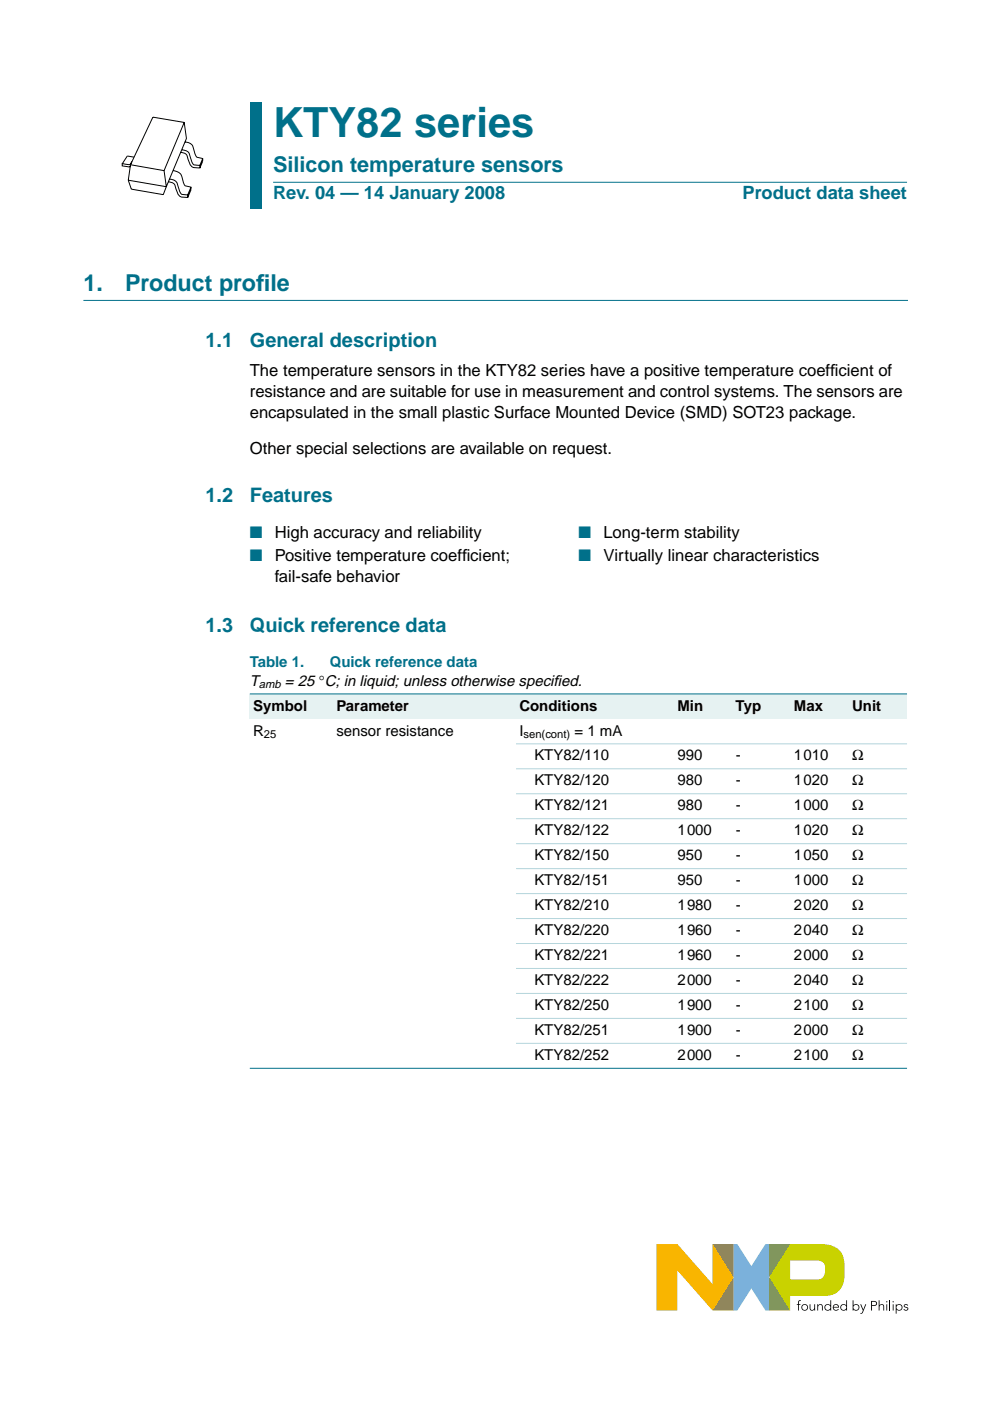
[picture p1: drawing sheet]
<svg xmlns="http://www.w3.org/2000/svg" width="210mm" height="297mm" viewBox="0 0 210 297" stroke-linecap="round" stroke-linejoin="round" font-family="sans-serif">
<path d="M155.5 263.8h.8l3 4.6 3-4.6h.8v14.1h-.8l-3-4.7-3 4.7h-.8z" fill="#7bb1db"/>
<path d="M151.1 263.8h4.4v14.1h-4.4l4.4-7.1z" fill="#958437"/>
<path d="M163.1 263.8h4.4l-4.4 7 4.4 7.1-4.4-.1z" fill="#739833"/>
<path d="M167.5 267.3h5.6a1.45 1.45 0 0 1 1.8 1.5 1.93 1.93 0 0 1-1.4 2.4h-6zM167.5 263.8l-4.4 7 4.4 7.1v-3.2h7.5a4 4 0 0 0 4.1-4.5 8.8 8.8 0 0 0-.7-4.5 4.8 4.8 0 0 0-4.6-1.9z" fill="#c9d200"/>
<path d="M139.2 263.8h4.4l7.5 8.5v-8.5l4.4 7-4.4 7.1-7.5-8.6v8.6h-4.4z" fill="#f9b500"/>
<g fill="#000">
<path d="M169.3 275.8l.5-.1-.4 .3v.5h.3v.2h-.3v1.2h-.2v-1.2h-.3v-.2h.3zM171.7 276.5h.1l.1 1 .3 .2 .4-.2v-1h.2v1.4h-.1l-.1-.3a.53 .53 0 0 1-.6 .3 .53 .53 0 0 1-.3-.6zM173.3 276.5h.1l.1 .3a.53 .53 0 0 1 .6-.3 .53 .53 0 0 1 .3 .6v.8h-.1l-.1-1-.3-.2h-.2l-.2 .5v.7h-.2zM182.4 276.5h.2l.4 1.1 .5-1.1h.2l-.7 1.8-.4 .2h-.2v-.1l.3-.1 .2-.4zM186.3 275.7h.2v1.1a.53 .53 0 0 1 .6-.3 .53 .53 0 0 1 .4 .6v.8h-.2v-1l-.4-.2h-.2l-.2 .5v.7h-.2zM191.7 276.7l.4-.2 .3 .1 .2 .1-.2 .1-.3-.1-.3 .2 .7 .3 .1 .3a.57 .57 0 0 1-.5 .4 .57 .57 0 0 1-.5-.3l.1-.1 .4 .2 .3-.2-.7-.4z"/>
<path d="M170.1 277.2a.55 .55 0 0 0 1.1 0 .55 .55 0 0 0-1.1 0zM169.9 277.2a.71 .71 0 0 1 1.4 0 .71 .71 0 0 1-1.4 0z"/>
<path d="M175 277.2a.55 .55 0 0 0 1.1 0 .55 .55 0 0 0-1.1 0zM175 276.7l.5-.2 .6 .3v-1.1h.1v2.2h-.1v-.3a.71 .71 0 0 1-1.1 .1 .71 .71 0 0 1 0-1z"/>
<path d="M176.9 276.7l-.2 .4h1l-.2-.4zM176.8 276.7a.65 .65 0 0 1 .7-.2 .65 .65 0 0 1 .4 .7h-1.2l.2 .4 .5 .1 .3-.2 .1 .1a.71 .71 0 0 1-1 .1 .71 .71 0 0 1 0-1z"/>
<path d="M178.3 277.2a.55 .55 0 0 0 1.1 0 .55 .55 0 0 0-1.1 0zM178.4 276.7l.5-.2 .5 .3v-1.1h.2v2.2h-.2v-.3a.71 .71 0 0 1-1 .1 .71 .71 0 0 1 0-1z"/>
<path d="M180.9 277.2a.55 .55 0 0 0 1.1 0 .55 .55 0 0 0-1.1 0zM180.8 275.7h.2v1.1a.7 .7 0 0 1 1-.1 .7 .7 0 0 1 0 1 .7 .7 0 0 1-1-.1v.3h-.2z"/>
<path d="M184.9 276v.7l.8-.1v-.5zM184.7 275.8a1.17 1.17 0 0 1 1.2 .3 .54 .54 0 0 1 0 .6 .54 .54 0 0 1-.6 .2h-.4v1h-.2z"/>
<path d="M187.9 276.5h.2v1.4h-.2zM187.9 276a.15 .15 0 0 1 .3 0 .15 .15 0 0 1-.3 0z"/>
<path d="M189.3 276.5h.2v1.4h-.2zM189.2 276a.15 .15 0 0 1 .3 0 .15 .15 0 0 1-.3 0z"/>
<path d="M190.1 277.2a.55 .55 0 0 0 1.1 0 .55 .55 0 0 0-1.1 0zM189.9 276.5h.2v.3a.7 .7 0 0 1 1-.1 .7 .7 0 0 1 0 1 .7 .7 0 0 1-1-.1v.9h-.2z"/>
</g>
<path d="M188.7 275.7v2.2" fill="none" stroke="#000" stroke-width=".21"/>
<path d="M17.7 63.7h174.7" fill="none" stroke="#00708a" stroke-width=".21"/>
<g fill="#00708a">
<path d="M53 21.7h2.4v10.2h-2.4z" fill-rule="evenodd"/>
<path d="M53 31.9h2.4v6.7h-2.4z" fill-rule="evenodd"/>
<path d="M53 38.6h2.4v5.7h-2.4z" fill-rule="evenodd"/>
</g>
<path d="M57.9 38.6h134.4z" fill="#00708a" stroke="#00708a" stroke-width=".21"/>
<g fill="none" stroke="#000" stroke-width=".21">
<path d="M27.2 38.2l.6 1.9 6.8 1.2 .7-1.7M27.2 38.2l8.1 1.4M27.7 34.9l-.5 3.3M27.7 34.9l7.1 1.3M28 34.3a.77 .77 0 0 1-.9 .6l-1.2-.2v.5l1.8 .1M28.4 33.3l-1.4-.2-1.1 1.6M34.8 36.2l.5 3.4M36 38a1.72 1.72 0 0 1 1.8 1.8 1.54 1.54 0 0 0 1.2 1.5h.8v.6a2.05 2.05 0 0 1-2.6-2.1 1.42 1.42 0 0 0-1.5-1.2M36.7 36.2a2.06 2.06 0 0 1 2.1 2.1 1.22 1.22 0 0 0 1.3 1.3l.4 .1v.5M38.6 31.8a1.66 1.66 0 0 1 1.8 1.7 1.54 1.54 0 0 0 1.2 1.5l.8 .1v.5a2.05 2.05 0 0 1-2.6-2.1 1.38 1.38 0 0 0-1.5-1.2M39.1 26l.4 3.4-4.2 10.2M39.1 26l-6.7-1.2-4.7 10.1"/>
<path d="M39.1 26l-4.3 10.2M39.2 30.1l.4 .1a1.55 1.55 0 0 1 1.5 1.4l.1 .6a1.3 1.3 0 0 0 1.4 1.3l.4 .1v.5M40.5 39.7l-.7 1.6M43 33.6l-.6 1.5M43 34.2l-.6 1.4M40.5 40.2l-.7 1.7"/>
</g>
<g fill="#e6f2f2">
<path d="M53 147.1h17.6v5.3h-17.6z" fill-rule="evenodd"/>
<path d="M70.6 147.1h38.8v5.3h-38.8z" fill-rule="evenodd"/>
<path d="M109.4 147.1h24.7v5.3h-24.7z" fill-rule="evenodd"/>
<path d="M134.1 147.1h8.8v5.3h-8.8z" fill-rule="evenodd"/>
<path d="M142.9 147.1h12.4v5.3h-12.4z" fill-rule="evenodd"/>
<path d="M155.3 147.1h12.3v5.3h-12.3z" fill-rule="evenodd"/>
<path d="M167.6 147.1h12.4v5.3h-12.4z" fill-rule="evenodd"/>
<path d="M180 147.1h12.3v5.3h-12.3z" fill-rule="evenodd"/>
</g>
<g fill="#00708a" stroke="#00708a" stroke-width=".21">
<path d="M53 147.1h139.3z"/>
<path d="M53 226.5h139.3z"/>
</g>
<g fill="#b3d4db" stroke="#b3d4db" stroke-width=".21">
<path d="M109.4 157.7h82.9z"/>
<path d="M109.4 163h82.9z"/>
<path d="M109.4 168.3h82.9z"/>
<path d="M109.4 173.6h82.9z"/>
<path d="M109.4 178.9h82.9z"/>
<path d="M109.4 184.2h82.9z"/>
<path d="M109.4 189.5h82.9z"/>
<path d="M109.4 194.8h82.9z"/>
<path d="M109.4 200h82.9z"/>
<path d="M109.4 205.3h82.9z"/>
<path d="M109.4 210.6h82.9z"/>
<path d="M109.4 215.9h82.9z"/>
<path d="M109.4 221.2h82.9z"/>
</g>
<text font-size="8.8" fill="#00708a" x="57.9" y="29">KTY82 series</text>
<g font-size="4.9" fill="#00708a">
<text x="17.7" y="61.7">1.</text>
<text x="26.5" y="61.7">Product prof</text>
<text x="54.3" y="61.7">ile</text>
</g>
<text font-size="4.6" fill="#00708a" x="57.9" y="36.4">Silicon temperature sensors</text>
<g font-size="4.2" fill="#00708a">
<text x="43.6" y="73.6">1.1</text>
<text x="53" y="73.6">General description</text>
<text x="43.6" y="106.4">1.2</text>
<text x="53" y="106.4">Features</text>
<text x="43.6" y="134.1">1.3</text>
<text x="53" y="134.1">Quick reference data</text>
</g>
<g font-size="3.9" fill="#00708a">
<text x="57.9" y="42.3">Rev. 04 — 14 January 2008</text>
<text x="157.5" y="42.3">Product data sheet</text>
</g>
<g font-size="3.5">
<text x="53" y="79.8">The temperature sensors in the KTY82 series have a positive temperature coeff</text>
<text x="176" y="79.8">icient of</text>
<text x="53" y="84.2">resistance and are suitable for use in measurement and control systems. The sensors are</text>
<text x="53" y="88.6">encapsulated in the small plastic Surface Mounted Device (SMD) SOT23 package.</text>
<text x="53" y="96.2">Other special selections are available on request.</text>
<text x="58.3" y="114">High accuracy and reliability</text>
<text x="58.3" y="119">Positive temperature coeff</text>
<text x="98" y="119">icient;</text>
<text x="127.9" y="114">Long-term stability</text>
<text x="127.9" y="119">Virtually linear characteristics</text>
<text x="58.3" y="123.4">fail-safe behavior</text>
</g>
<g font-size="3.5" fill="#00708a">
<text x="53" y="114">■</text>
<text x="53" y="119">■</text>
<text x="122.6" y="114">■</text>
<text x="122.6" y="119">■</text>
</g>
<g font-size="3.2" fill="#00708a">
<text x="53" y="141.5">Table 1.</text>
<text x="69.9" y="141.5">Quick reference data</text>
</g>
<g font-size="3.2">
<text x="53" y="145.4">T</text>
<text x="60.4" y="145.4">= 25 °C; in liquid; unless otherwise specif</text>
<text x="117.4" y="145.4">ied.</text>
<text x="53.7" y="150.7">Symbol</text>
<text x="53.7" y="155.9">R</text>
<text x="71.3" y="150.7">Parameter</text>
<text x="71.3" y="155.9">sensor resistance</text>
<text x="110.1" y="150.7">Conditions</text>
<text x="110.1" y="155.9">I</text>
<text x="121.8" y="155.9">= 1 mA</text>
<text x="143.6" y="150.7">Min</text>
<text x="156" y="150.7">Typ</text>
<text x="168.3" y="150.7">Max</text>
<text x="180.7" y="150.7">Unit</text>
<text x="113.3" y="161.2">KTY82/110</text>
<text x="143.6" y="161.2">990</text>
<text x="156" y="161.2">-</text>
<text x="168.3" y="161.2">1010</text>
<text x="180.7" y="161.2">Ω</text>
<text x="113.3" y="166.5">KTY82/120</text>
<text x="143.6" y="166.5">980</text>
<text x="156" y="166.5">-</text>
<text x="168.3" y="166.5">1020</text>
<text x="180.7" y="166.5">Ω</text>
<text x="113.3" y="171.8">KTY82/121</text>
<text x="143.6" y="171.8">980</text>
<text x="156" y="171.8">-</text>
<text x="168.3" y="171.8">1000</text>
<text x="180.7" y="171.8">Ω</text>
<text x="113.3" y="177.1">KTY82/122</text>
<text x="143.6" y="177.1">1000</text>
<text x="156" y="177.1">-</text>
<text x="168.3" y="177.1">1020</text>
<text x="180.7" y="177.1">Ω</text>
<text x="113.3" y="182.4">KTY82/150</text>
<text x="143.6" y="182.4">950</text>
<text x="156" y="182.4">-</text>
<text x="168.3" y="182.4">1050</text>
<text x="180.7" y="182.4">Ω</text>
<text x="113.3" y="187.7">KTY82/151</text>
<text x="143.6" y="187.7">950</text>
<text x="156" y="187.7">-</text>
<text x="168.3" y="187.7">1000</text>
<text x="180.7" y="187.7">Ω</text>
<text x="113.3" y="193">KTY82/210</text>
<text x="143.6" y="193">1980</text>
<text x="156" y="193">-</text>
<text x="168.3" y="193">2020</text>
<text x="180.7" y="193">Ω</text>
<text x="113.3" y="198.3">KTY82/220</text>
<text x="113.3" y="203.6">KTY82/221</text>
<text x="143.6" y="198.3">1960</text>
<text x="143.6" y="203.6">1960</text>
<text x="156" y="198.3">-</text>
<text x="156" y="203.6">-</text>
<text x="168.3" y="198.3">2040</text>
<text x="168.3" y="203.6">2000</text>
<text x="180.7" y="198.3">Ω</text>
<text x="180.7" y="203.6">Ω</text>
<text x="113.3" y="208.9">KTY82/222</text>
<text x="143.6" y="208.9">2000</text>
<text x="156" y="208.9">-</text>
<text x="168.3" y="208.9">2040</text>
<text x="180.7" y="208.9">Ω</text>
<text x="113.3" y="214.2">KTY82/250</text>
<text x="143.6" y="214.2">1900</text>
<text x="156" y="214.2">-</text>
<text x="168.3" y="214.2">2100</text>
<text x="180.7" y="214.2">Ω</text>
<text x="113.3" y="219.4">KTY82/251</text>
<text x="143.6" y="219.4">1900</text>
<text x="156" y="219.4">-</text>
<text x="168.3" y="219.4">2000</text>
<text x="180.7" y="219.4">Ω</text>
<text x="113.3" y="224.7">KTY82/252</text>
<text x="143.6" y="224.7">2000</text>
<text x="156" y="224.7">-</text>
<text x="168.3" y="224.7">2100</text>
<text x="180.7" y="224.7">Ω</text>
</g>
<g font-size="2.4">
<text x="54.9" y="145.9">amb</text>
<text x="56" y="156.5">25</text>
<text x="111" y="156.5">sen(cont)</text>
</g>
</svg>
